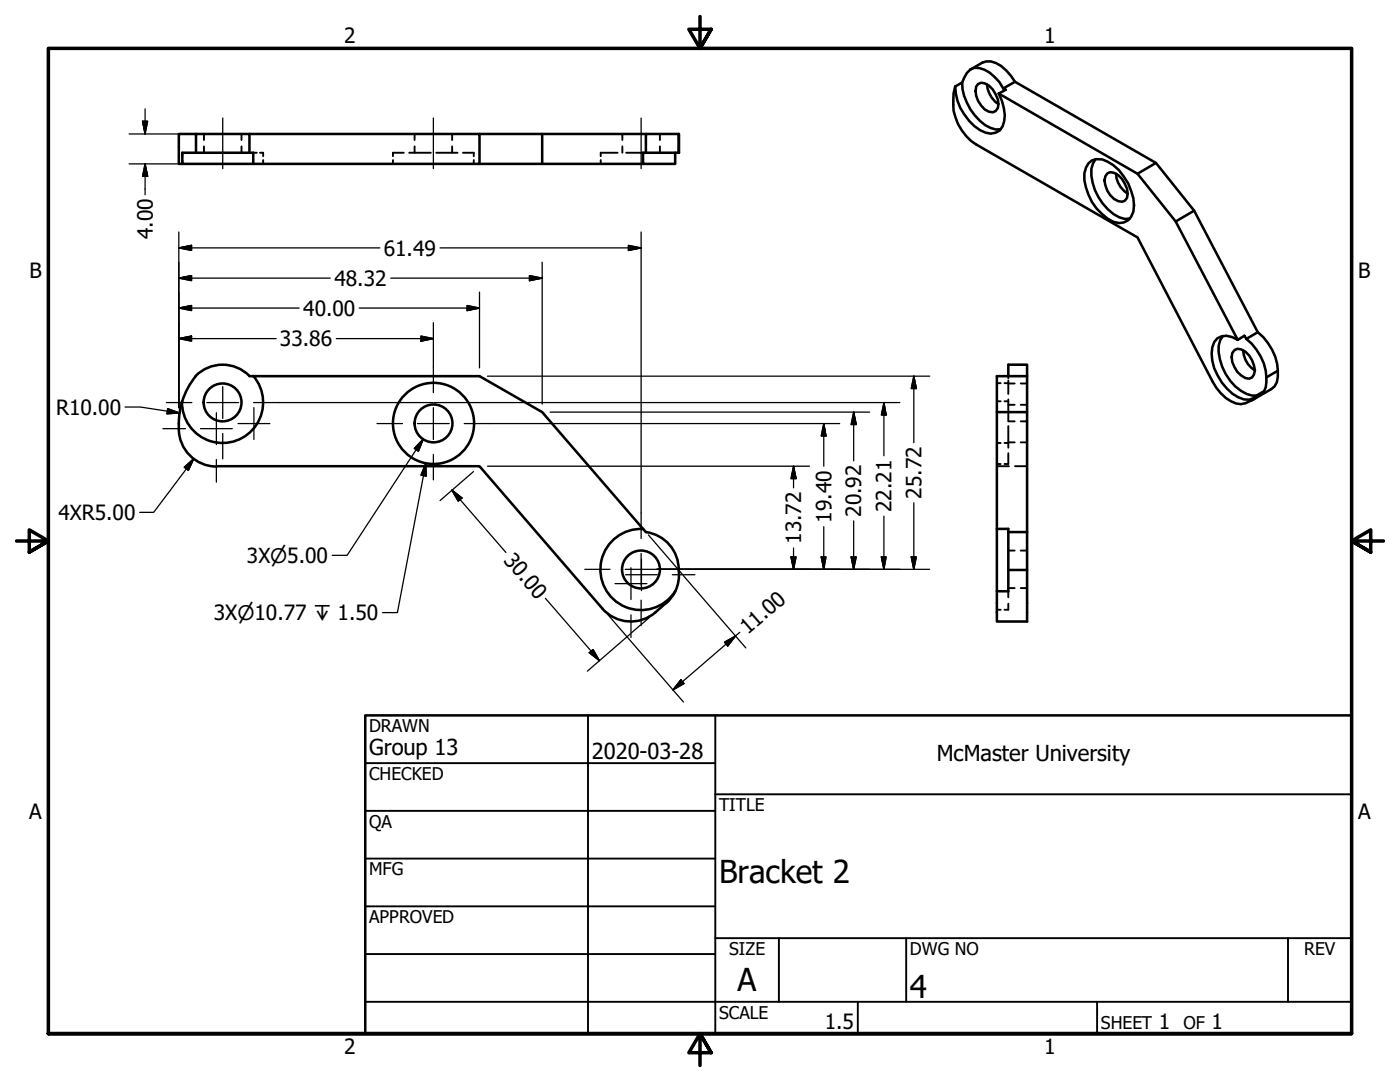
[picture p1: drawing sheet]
<svg xmlns="http://www.w3.org/2000/svg" width="279mm" height="216mm" viewBox="0 0 279 216" stroke-linecap="round" stroke-linejoin="round" font-family="sans-serif">
<!-- layer: Visible (ANSI) -->
<g fill="none" stroke="#000" stroke-width=".51">
<path d="M190.6 17.3a10.6 10.6 0 0 0 6.1 9.2 2.71 2.71 0 0 0 3.7-2.3 9.2 9.2 0 0 0-1.1-5.5M190.6 17.3a10.3 10.3 0 0 0 4.2 11.5l32.2 18.6 15 28.7a7.4 7.4 0 0 0 5.6 4.5 4.6 4.6 0 0 0 3.3-1.7M192 16.4l-1.4 .9M193.7 13.8l2.3-1.3a3.6 3.6 0 0 1 3.8 .6l1.9 2 .9 1.2M195.2 16.8a2.3 2.3 0 0 1 2.9 1 4.2 4.2 0 0 1 1 3.8l-.4 .6a2.21 2.21 0 0 1-2.9-1.1 4.3 4.3 0 0 1-1-3.8zM197 16.8a5.1 5.1 0 0 0 2.3 4M200.2 17.7a8.1 8.1 0 0 0-4.7-4.1 2.5 2.5 0 0 0-3 1.8l-.5 1a10.6 10.6 0 0 0 5.7 9.1l1.1 .3h.9M200.2 17.7l.5 .2-1.4 .8M202.6 16.3l28.1 16.2-3.7 2.2-27.7-16M202.6 16.3l-2.4 1.4M36.4 30.5h14.1v2.2h-14.1zM39.1 26.7h10.7v3.8"/>
<path d="M39.1 30.5v-3.8h-3.4v6h.7M49.8 26.7h45.9v6h-45.2M95.7 26.7h33.2M95.7 32.7h32.6M108.2 26.7v6M128.9 26.7h6.6v3.8h-6.6zM128.9 30.5h-.6v2.2h6.4v-2.2M135.4 26.7v3.8M217.2 32.6a2.99 2.99 0 0 1 3.8-.3 10.3 10.3 0 0 1 5.2 9.9 2.8 2.8 0 0 1-4 2.1 10.5 10.5 0 0 1-5.8-9.7l.3-1.1zM218.6 31.8a5 5 0 0 0-.5 4.6 10.5 10.5 0 0 0 5.3 7l1.1 .3 1-.1M221 34.6l.6-.2a4.3 4.3 0 0 1 3.3 5.1l-.4 .6a2.44 2.44 0 0 1-2.9-1.2l-.6-.9-.6-2 .2-.8zM222.8 34.7a4.8 4.8 0 0 0 2.2 4"/>
<path d="M227 34.7l7.6 9.5 12.4 23.6M230.7 32.5l7.6 9.5 12.7 24.3M238.3 42l-3.7 2.2M39.1 75a7.5 7.5 0 0 1 10.7 0l45.9 .1 12.5 7.1 20.1 23.3M39.1 75a15 15 0 0 0-3.4 9.5M50.6 75a8.1 8.1 0 0 1-3.5 12.9 8.1 8.1 0 0 1-10.8-7.8M201.2 75.1v-2.3h3.8v2.3h-6.1v30.4M205 75.1v31.1M244 67.1a4.9 4.9 0 0 0-.5 4.6 10.1 10.1 0 0 0 5.3 6.9l1.1 .3h1M246.4 69.8l.6-.2a4.2 4.2 0 0 1 3.3 5.1l-.4 .6-.6 .3a4.3 4.3 0 0 1-3.4-5.2zM247 67.8a3.5 3.5 0 0 0-4-.3 4.7 4.7 0 0 0-1.1 4.4 10.8 10.8 0 0 0 5.2 7.3 2.85 2.85 0 0 0 3.8-.3M248.1 69.9a5 5 0 0 0 2.3 4"/>
<path d="M248.7 67.6a10.1 10.1 0 0 1 3.9 9.7l-.3 .7-1.4 .9M248.7 67.6l-.4-.6-1.3 .8M251 66.3a10.6 10.6 0 0 1 4 7.7M251 66.3l-2.3 1.3M255 74a3.5 3.5 0 0 1-1.3 3.7l-3.6 2.1M255 74l-2.3 1.3M35.7 84.5v1M35.7 85.6a7.5 7.5 0 0 0 7.5 7.5M43.2 93h52.5l24.5 28.4a7.5 7.5 0 0 0 10.6 .8l2.1-1.9M198.9 82.2h6.1M128.3 105.5l.6 .7M128.3 105.5a8.1 8.1 0 0 0-7.6 11.8 8.1 8.1 0 0 0 14 .7"/>
<path d="M128.9 106.2a7.7 7.7 0 0 1 6.6 8.2l-.1 1.8-.7 1.8M134.7 118l-.8 1.3-1 1.1M198.9 105.5h2.3v12.5h-2.3zM201.2 106.2h3.8v17.8h-6.1v-6M201.2 113.7h3.8"/>
<circle cx="44.4" cy="80.3" r="3.8"/>
<circle cx="86.5" cy="84.5" r="8.1"/>
<circle cx="86.5" cy="84.5" r="3.8"/>
<circle cx="127.9" cy="113.6" r="3.8"/>
</g>
<!-- layer: Hidden (ANSI) -->
<g fill="none" stroke="#000" stroke-width=".38">
<path d="M36.4 30.5v.7M36.4 31.9v.8M40.7 26.7v1.2M40.7 29.2v1.3M48.2 26.7v1.2M48.2 29.2v1.3M50.5 30.5h.7M51.9 30.5h.6v.7M52.5 31.9v.8M78.4 31.9v.8M80.6 30.5h-2.2v.7M81.7 30.5h4.3"/>
<path d="M82.7 26.7v1.2M82.7 29.2v1.3M87.1 30.5h4.2M90.2 26.7v1.2M90.2 29.2v1.3M92.4 30.5h2.2v.7M94.6 31.9v.8M119.9 31.9v.8M123.3 30.5h-3.4v.7M124.2 26.7v1.2M124.2 29.2v1.3M125 30.5h3.3"/>
<path d="M131.7 26.7v1.2M131.7 29.2v1.3M135.4 26.7v1.2M135.4 29.2v1.3M198.9 76.5h.8M200.5 76.5h.7M201.2 75.1v.4M201.2 75.9v2.7M201.2 79.7v4.2M201.2 76.5h1.3M203.7 76.5h1.3M198.9 80.1h.8"/>
<path d="M198.9 88.4h.8M198.9 92.6h.8M198.9 93h2.5M200.5 80.1h.7M200.5 88.4h.7M201.2 85v4.3M201.2 90.4v2.2h-.7M201.2 84.1h1.3M201.2 80.8h1.3M201.2 88.3h1.3M202.6 93h2.4M203.7 84.1h1.3"/>
<path d="M203.7 80.8h1.3M203.7 88.3h1.3M198.9 105.5h.8M200.5 105.5h.7M201.2 118v1.2M201.2 109.9h1.3M201.2 117.3h1.3M203.7 109.9h1.3M203.7 117.3h1.3M198.9 121.7h.8M201.2 120.5v1.2h-.7"/>
</g>
<g fill="#000">
<circle cx="36.4" cy="30.5" r=".19"/>
<circle cx="201.2" cy="105.5" r=".19"/>
</g>
<!-- layer: Border (ANSI) -->
<path d="M139.7 3.3v6.4l-2.2-3.9h4.4l-2.2 3.9 2.2-3.9M3.3 107.9h6.4l-3.9-2.2v4.5l3.9-2.3-3.9 2.3M276.1 107.9h-6.4l3.9-2.2v4.5l-3.9-2.3 3.9 2.3M9.7 206.2v-196.5h260v196.5h-260h260M141.9 210.1l-2.2-3.9 2.2 3.9h-4.4l2.2-3.9v6.4" fill="none" stroke="#000" stroke-width=".7"/>
<!-- layer: Title (ANSI) -->
<g fill="none" stroke="#000" stroke-width=".38">
<path d="M72.9 152.3h69.8M117.3 142.7v63.5M142.7 158.5h127M142.7 142.7v63.5M72.9 161.8h69.8M72.9 171.3h69.8M72.9 199.9h196.8M72.9 180.8h69.8M72.9 190.4h69.8M142.7 187.2h127M155.4 187.2v12.7M171.2 199.9v6.3"/>
<path d="M180.8 187.2v12.7M218.9 199.9v6.3M257 187.2v12.7"/>
</g>
<path d="M72.9 142.7h196.8v63.5h-196.8z" fill="none" stroke="#000" stroke-width=".51"/>
<!-- layer: Dimension (ANSI) -->
<g fill="none" stroke="#000" stroke-width=".25">
<path d="M25.8 26.7h18.5M25.8 32.7h18.5M28.4 24.2h1.1l-.5 2.5zM29 32.7l.5 2.5h-1.1zM29 21.7v5M29 32.7v6.2M44.6 26.7h3.6M44.6 32.7h4.4M35.7 55.5l2.5-.5v1zM35.7 49.5l2.5-.5v1zM35.7 46.3v33.9M35.7 55.5h30.2"/>
<path d="M35.7 49.5h40.1M78 55.5h30.2M87.8 49.5h40.2M95.7 58.3v15.1M105.7 55l2.5 .5-2.5 .5zM108.2 52.3v28.3M125.4 49l2.6 .5-2.6 .5zM128 46.3v56.1M35.7 67.6l2.5-.5v1zM35.7 61.5l2.5-.5v1zM35.7 67.6h19.4M35.7 61.5h24"/>
<path d="M67.1 67.6h19.4M71.7 61.5h24M84 67.1l2.5 .5-2.5 .5zM86.5 64.4v8.9M93.2 61l2.5 .5-2.5 .5zM97.3 75.1h88.2M182.4 75.1l.5 2.4h-1zM182.4 75.1v13.2M25 81.2h3l7.9 1.2M33.5 81.5l2.4 .9-2.6 .1zM35.7 80.4v.9M35.7 82.7v.2"/>
<path d="M36 81.7l-.3 1.8v1.9M36.8 93.2l1.9-1.7-1.1 2.4zM38.7 91.5l-8 10.7h-2.8M55.7 80.3h30.7M84.5 87.6l-1 2.4-.8-.5zM84.5 87.6l-15.2 23.2h-3M86.6 80.3h93M90.2 97.8l2 1.6-.8 .6zM90.2 97.8l10.8 12.4M94.5 94.1l-6.7 5.8M97.3 93h64.2M97.7 84.5h69.9"/>
<path d="M109.8 82.2h63.7M158.4 93l.5 2.5h-1zM158.4 93v4.3M164.4 84.5l.4 2.5h-.9zM164.4 84.5v8.5M170.4 82.2l.5 2.5h-1zM170.4 82.2v9.7M176.4 80.3l.4 2.5h-.9zM176.4 80.3v10.6M108.8 119.4l10.8 12.4M129.4 106.7l6.7 7.9M131.1 113.6h54.4"/>
<path d="M136.3 114.8l12.5 14.5M157.9 111.1h1l-.5 2.5zM158.4 109.3v4.3M163.9 111.1h.9l-.4 2.5zM164.4 105.1v8.5M169.9 111.1h1l-.5 2.5zM170.4 103.9v9.7M175.9 111.1h.9l-.4 2.5zM176.4 103v10.6M181.9 111.1h1l-.5 2.5zM182.4 100.3v13.3M117.6 130.2l.8-.6 1.2 2.2z"/>
<path d="M121.3 122.6l15.1 17.5M125.8 126.5l-8.6 7.4M127.8 124.7l-1.8 1.6M129.6 123.2l-1.6 1.4M135.9 135.6l.6 .8-2.2 1.3zM144.6 128.1l2.2-1.2-1.6 2zM147.6 126.2l-13.3 11.5"/>
</g>
<g fill="#000" stroke="#000" stroke-width=".25">
<path d="M28.4 24.2l.6 2.5zM28.4 24.2h1.1l-.5 2.5zM29 32.7l.5 2.5zM29 32.7l.5 2.5h-1.1zM35.7 55.5l2.5-.5zM35.7 55.5l2.5-.5v1zM35.7 49.5l2.5-.5zM35.7 49.5l2.5-.5v1zM105.7 56l2.5-.5zM105.7 55l2.5 .5-2.5 .5zM125.4 50l2.6-.5zM125.4 49l2.6 .5-2.6 .5z"/>
<path d="M35.7 67.6l2.5-.5zM35.7 67.6l2.5-.5v1zM35.7 61.5l2.5-.5zM35.7 61.5l2.5-.5v1zM84 68.1l2.5-.5zM84 67.1l2.5 .5-2.5 .5zM93.2 62l2.5-.5zM93.2 61l2.5 .5-2.5 .5zM182.4 75.1l.5 2.4zM182.4 75.1l.5 2.4h-1zM33.3 82.5l2.6-.1zM33.5 81.5l2.4 .9-2.6 .1z"/>
<path d="M38.7 91.5l-1.1 2.4zM36.8 93.2l1.9-1.7-1.1 2.4zM84.5 87.6l-1 2.4zM84.5 87.6l-1 2.4-.8-.5zM90.2 97.8l2 1.6zM90.2 97.8l2 1.6-.8 .6zM158.4 93l.5 2.5zM158.4 93l.5 2.5h-1zM164.4 84.5l.4 2.5zM164.4 84.5l.4 2.5h-.9zM170.4 82.2l.5 2.5zM170.4 82.2l.5 2.5h-1z"/>
<path d="M176.4 80.3l.4 2.5zM176.4 80.3l.4 2.5h-.9zM157.9 111.1l.5 2.5zM157.9 111.1h1l-.5 2.5zM163.9 111.1l.5 2.5zM163.9 111.1h.9l-.4 2.5zM169.9 111.1l.5 2.5zM169.9 111.1h1l-.5 2.5zM175.9 111.1l.5 2.5zM175.9 111.1h.9l-.4 2.5zM181.9 111.1l.5 2.5zM181.9 111.1h1l-.5 2.5z"/>
<path d="M117.6 130.2l2 1.6zM117.6 130.2l.8-.6 1.2 2.2zM135.9 135.6l-1.6 2.1zM135.9 135.6l.6 .8-2.2 1.3zM146.8 126.9l-1.6 2zM144.6 128.1l2.2-1.2-1.6 2z"/>
</g>
<!-- layer: Symbol (ANSI) -->
<path d="M85 92.5v2.5l-1-.2zM85 92.5l-5.7 29.7h-3" fill="none" stroke="#000" stroke-width=".25"/>
<path d="M85 92.5v2.5zM85 92.5v2.5l-1-.2z" fill="#000" stroke="#000" stroke-width=".25"/>
<!-- layer: Center Mark (ANSI) -->
<g fill="none" stroke="#000" stroke-width=".25">
<path d="M44.4 77.2v6.3M86.5 73.3v5.1M32.5 85.5h4.5M33.2 80.3h5.1M40 85.5h6.4M41.3 80.3h6.3M43.2 82.4v6.3M43.2 91.7v4.5M44.4 86.5v5.1M47.5 84.5h6.3M50.6 80.3h5.1M50.7 81.3v6.4"/>
<path d="M75.2 84.5h5.1M83.3 84.5h6.4M86.5 81.3v6.4M86.5 90.7v5.1M92.6 84.5h5.1M116.7 113.6h5M122.7 116.5h6.4M124.8 113.6h6.3M125.9 113.3v6.3M128 102.4v5M128 110.4v6.4M128 119.8v5"/>
<path d="M128 111.5v3.2h-3.2M131.2 114.7h-3.2v3.2M134.2 114.7h4.5M125.9 122.7v4.5"/>
</g>
<!-- layer: Centerline (ANSI) -->
<path d="M44.4 23.6v10.1M86.5 23.6v10.1M128 23.6v10.1" fill="none" stroke="#000" stroke-width=".25"/>
<g font-size="6.3">
<text x="143.5" y="176.3">Bracket 2</text>
<text x="147.2" y="197.7">A</text>
<text x="181.6" y="199.1">4</text>
</g>
<g font-size="4.4">
<text x="73.7" y="150.6">Group 13</text>
<text x="118.1" y="151.4">2020-03-28</text>
<text x="186.9" y="151.8">McMaster University</text>
</g>
<g font-size="4.2">
<text x="68.7" y="8.6">2</text>
<text x="208.4" y="8.6">1</text>
<text x="30.5" y="47.8" transform="rotate(-90 30.5 47.8)">4.00</text>
<text x="76.6" y="51">61.49</text>
<text x="5.9" y="55.5">B</text>
<text x="66.7" y="57">48.32</text>
<text x="271.1" y="55.5">B</text>
<text x="60.5" y="63">40.00</text>
<text x="55.9" y="69.1">33.86</text>
<text x="11.2" y="82.7">R10.00</text>
<text x="183.9" y="99.5" transform="rotate(-90 183.9 99.5)">25.72</text>
<text x="165.9" y="104.3" transform="rotate(-90 165.9 104.3)">19.40</text>
<text x="171.9" y="103.1" transform="rotate(-90 171.9 103.1)">20.92</text>
<text x="177.9" y="102.2" transform="rotate(-90 177.9 102.2)">22.21</text>
<text x="100.3" y="111.9" transform="rotate(49 100.3 111.9)">30.00</text>
<text x="159.9" y="108.5" transform="rotate(-90 159.9 108.5)">13.72</text>
<text x="42.7" y="123.8">3X⌀10.77 ↧ 1.50</text>
<text x="149.2" y="126.7" transform="rotate(-41 149.2 126.7)">11.00</text>
<text x="5.8" y="163.4">A</text>
<text x="271" y="163.4">A</text>
<text x="164.6" y="205.4">1.5</text>
<text x="231.3" y="205.4">1</text>
<text x="241.8" y="205.4">1</text>
<text x="68.7" y="210.3">2</text>
<text x="208.4" y="210.3">1</text>
</g>
<g font-size="4.1">
<text x="11.7" y="103.8">4XR5.00</text>
<text x="49.3" y="112.3">3X⌀5.00</text>
</g>
<g font-size="3.5">
<text x="73.7" y="146">DRAWN</text>
<text x="73.7" y="155.6">CHECKED</text>
<text x="143.5" y="161.8">TITLE</text>
<text x="73.7" y="165.2">QA</text>
<text x="73.7" y="174.7">MFG</text>
<text x="73.7" y="184.2">APPROVED</text>
<text x="145.5" y="190.6">SIZE</text>
<text x="181.6" y="190.6">DWG NO</text>
<text x="260.3" y="190.5">REV</text>
<text x="143.5" y="203.3">SCALE</text>
<text x="219.7" y="205.4">SHEET</text>
<text x="236.2" y="205.4">OF</text>
</g>
</svg>
